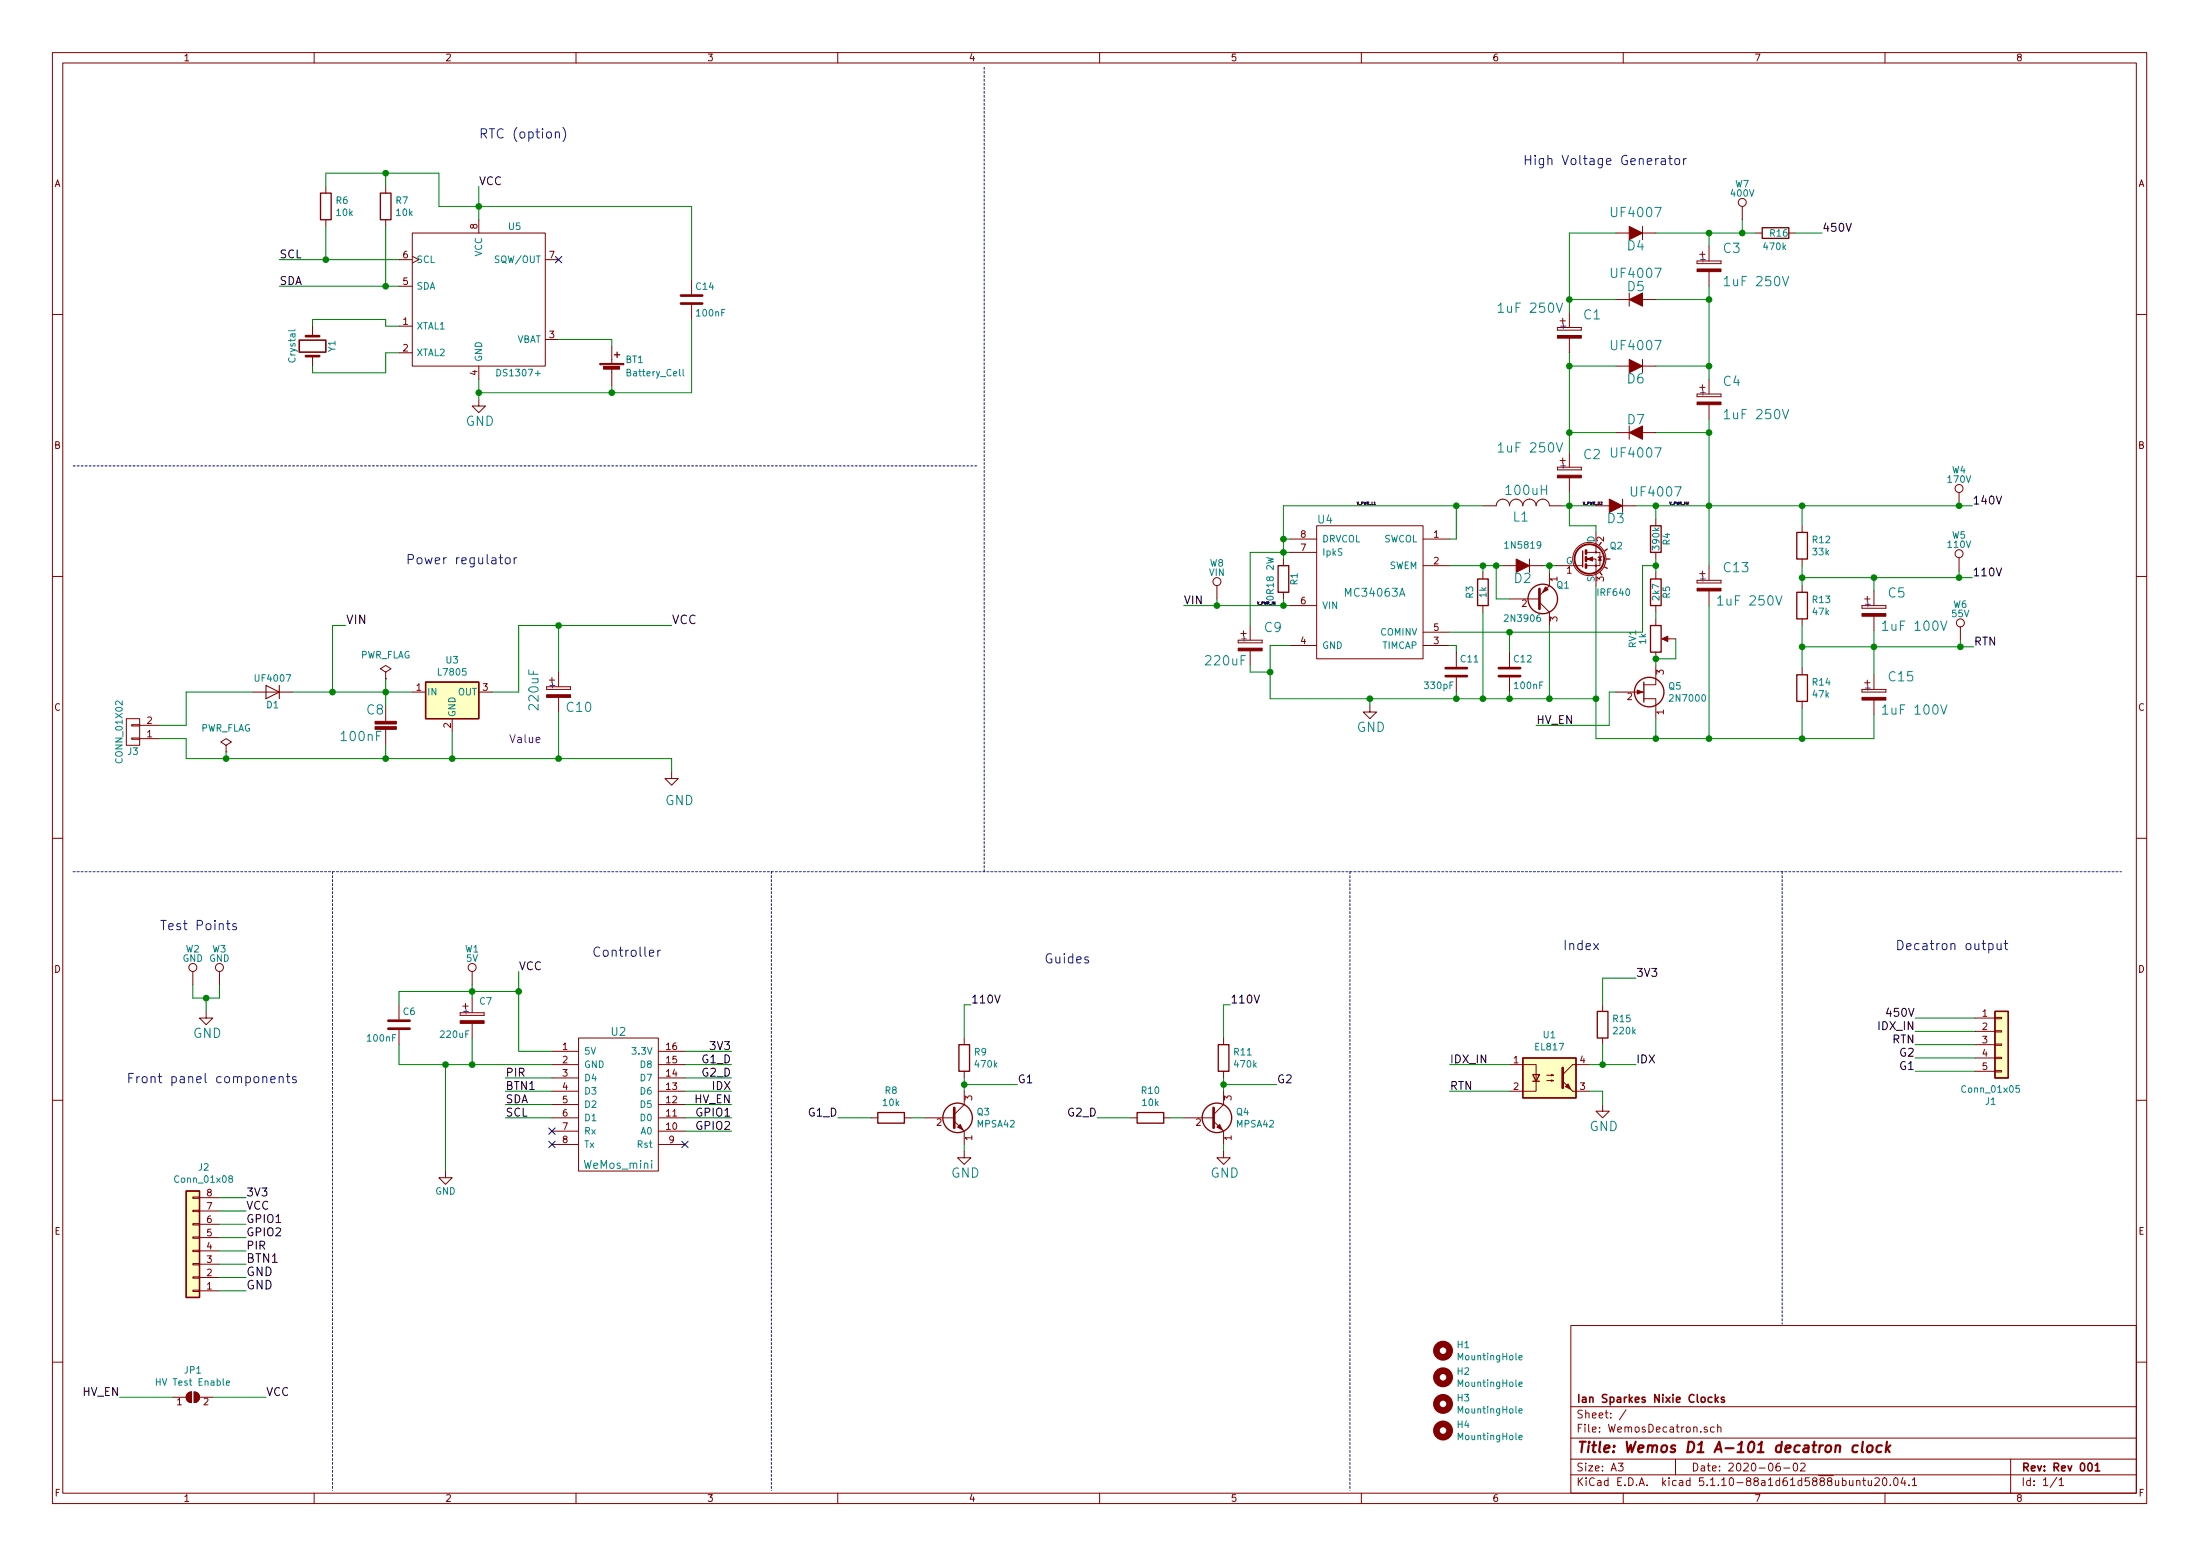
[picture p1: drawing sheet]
EESchema Schematic File Version 4
EELAYER 30 0
EELAYER END
$Descr A3 16535 11693
encoding utf-8
Sheet 1 1
Title "Wemos D1 A-101 decatron clock"
Date "2020-06-02"
Rev "Rev 001"
Comp "Ian Sparkes Nixie Clocks"
Comment1 ""
Comment2 ""
Comment3 ""
Comment4 ""
$EndDescr
Text Notes 3050 4250 0    70   ~ 0
Power regulator
$Comp
L WemosDecatron-rescue:RCL_C-EU050-024X044-4DigitIN12Main-rescue-4DigitIN12Main-rescue C8
U 1 1
P 2900 5500
F 0 "C8" H 2750 5300 70  0000 L BNN
F 1 "100nF" H 2550 5500 70  0000 L BNN
F 2 "NixieClockMaster:C025-024X044" H 2890 5290 70  0001 L TNN
F 3 "" H 2900 5500 60  0001 C CNN
	1    2900 5500
	1    0    0    1   
$EndComp
$Comp
L WemosDecatron-rescue:CP-4DigitIN12Main-rescue-4DigitIN12Main-rescue C10
U 1 1
P 4200 5200
F 0 "C10" H 4250 5050 70  0000 L BNN
F 1 "220uF" V 4050 5050 70  0000 L BNN
F 2 "NixieClockMaster:C_Radial_D6.3_L11.2_P2.5" H 4190 4990 70  0001 L TNN
F 3 "" H 4200 5200 60  0001 C CNN
F 4 "Value" H 3950 4850 60  0000 C CNN "Fieldname"
F 5 "+" V 4177 5216 50  0000 L BNN "Field5"
	1    4200 5200
	1    0    0    -1  
$EndComp
$Comp
L WemosDecatron-rescue:GND-power #GND01
U 1 1
P 5050 5800
F 0 "#GND01" H 4950 5700 70  0001 L BNN
F 1 "GND" H 5000 5550 70  0000 L BNN
F 2 "" H 5050 5800 60  0001 C CNN
F 3 "" H 5050 5800 60  0001 C CNN
	1    5050 5800
	1    0    0    -1  
$EndComp
Text Label 5050 4700 0    65   ~ 0
VCC
Text Label 2600 4700 0    65   ~ 0
VIN
$Comp
L WemosDecatron-rescue:PWR_FLAG-power #FLG02
U 1 1
P 2900 5100
F 0 "#FLG02" H 2900 5195 50  0001 C CNN
F 1 "PWR_FLAG" H 2900 5280 50  0000 C CNN
F 2 "" H 2900 5100 50  0000 C CNN
F 3 "" H 2900 5100 50  0000 C CNN
	1    2900 5100
	1    0    0    -1  
$EndComp
$Comp
L WemosDecatron-rescue:D-4DigitIN12Main-rescue-4DigitIN12Main-rescue D1
U 1 1
P 2050 5200
F 0 "D1" H 2050 5300 50  0000 C CNN
F 1 "UF4007" H 2050 5100 50  0000 C CNN
F 2 "NixieClockMaster:Diode_DO-41_SOD81_Vertical_AnodeUp" H 2050 5200 50  0001 C CNN
F 3 "" H 2050 5200 50  0000 C CNN
F 4 "Value" H 2050 5200 60  0001 C CNN "Fieldname"
	1    2050 5200
	-1   0    0    1   
$EndComp
Wire Wire Line
	1400 5700 1700 5700
Wire Wire Line
	3400 5700 3400 5500
Wire Wire Line
	2900 5600 2900 5700
Wire Wire Line
	4200 5350 4200 5700
Connection ~ 2900 5700
Connection ~ 3400 5700
Wire Wire Line
	3900 4700 4200 4700
Wire Wire Line
	3900 4700 3900 5200
Wire Wire Line
	3900 5200 3700 5200
Wire Wire Line
	4200 5050 4200 4700
Wire Wire Line
	2900 5100 2900 5200
Wire Wire Line
	2500 5200 2500 4700
Wire Wire Line
	2500 4700 2600 4700
Connection ~ 2500 5200
Connection ~ 2900 5200
Wire Wire Line
	5050 5700 5050 5800
Wire Wire Line
	1400 5200 1900 5200
Wire Wire Line
	2200 5200 2500 5200
Wire Wire Line
	1400 5200 1400 5450
Wire Wire Line
	1200 5550 1400 5550
Wire Wire Line
	1400 5550 1400 5700
$Comp
L WemosDecatron-rescue:CONN_01X02-4DigitIN12Main-rescue-4DigitIN12Main-rescue J3
U 1 1
P 1000 5500
F 0 "J3" H 1000 5650 50  0000 C CNN
F 1 "CONN_01X02" V 1100 5500 50  0000 C CNN
F 2 "NixieClockMaster:Header_MA02-1" H 1000 5500 50  0001 C CNN
F 3 "" H 1000 5500 50  0001 C CNN
	1    1000 5500
	-1   0    0    1   
$EndComp
Wire Wire Line
	1400 5450 1200 5450
$Comp
L WemosDecatron-rescue:FRAMES_FRAME_A_L-4DigitIN12Main-rescue-4DigitIN12Main-rescue #FRAME2
U 1 1
P 1550 8350
F 0 "#FRAME2" H 1600 8400 60  0001 C CNN
F 1 "~" H 1550 -33250 60  0001 C CNN
F 2 "" H 1550 -33250 60  0001 C CNN
F 3 "" H 1550 -33250 60  0001 C CNN
	1    1550 8350
	1    0    0    -1  
$EndComp
$Comp
L WemosDecatron-rescue:GND-power #GND04
U 1 1
P 1550 7600
F 0 "#GND04" H 1450 7500 70  0001 L BNN
F 1 "GND" H 1450 7400 70  0000 L BNN
F 2 "" H 1550 7600 60  0001 C CNN
F 3 "" H 1550 7600 60  0001 C CNN
	1    1550 7600
	1    0    0    -1  
$EndComp
Text Label 1850 9500 0    65   ~ 0
BTN1
Text Label 1850 9700 0    65   ~ 0
GND
$Comp
L WemosDecatron-rescue:TEST_1P-4DigitIN12Main-rescue-4DigitIN12Main-rescue W2
U 1 1
P 1450 7400
F 0 "W2" H 1450 7670 50  0000 C CNN
F 1 "GND" H 1450 7600 50  0000 C CNN
F 2 "NixieClockMaster:TESTPAD_P1-13" H 1650 7400 50  0001 C CNN
F 3 "" H 1650 7400 50  0000 C CNN
	1    1450 7400
	1    0    0    -1  
$EndComp
Wire Wire Line
	1650 9600 1850 9600
Wire Wire Line
	1450 7500 1550 7500
Wire Wire Line
	1650 9500 1850 9500
Wire Wire Line
	1450 7500 1450 7400
Wire Wire Line
	1650 9700 1850 9700
$Comp
L WemosDecatron-rescue:TEST_1P-4DigitIN12Main-rescue-4DigitIN12Main-rescue W4
U 1 1
P 14730 3800
F 0 "W4" H 14730 4070 50  0000 C CNN
F 1 "170V" H 14730 4000 50  0000 C CNN
F 2 "NixieClockMaster:TESTPAD_P1-13" H 14930 3800 50  0001 C CNN
F 3 "" H 14930 3800 50  0001 C CNN
	1    14730 3800
	1    0    0    -1  
$EndComp
$Comp
L WemosDecatron-rescue:TEST_1P-4DigitIN12Main-rescue-4DigitIN12Main-rescue W3
U 1 1
P 1650 7400
F 0 "W3" H 1650 7670 50  0000 C CNN
F 1 "GND" H 1650 7600 50  0000 C CNN
F 2 "NixieClockMaster:TESTPAD_P1-13" H 1850 7400 50  0001 C CNN
F 3 "" H 1850 7400 50  0000 C CNN
	1    1650 7400
	1    0    0    -1  
$EndComp
Wire Wire Line
	1650 7500 1650 7400
$Comp
L WemosDecatron-rescue:C-4DigitIN12Main-rescue-4DigitIN12Main-rescue C6
U 1 1
P 3000 7700
F 0 "C6" H 3025 7800 50  0000 L CNN
F 1 "100nF" H 2750 7600 50  0000 L CNN
F 2 "NixieClockMaster:C025-024X044" H 3038 7550 50  0001 C CNN
F 3 "" H 3000 7700 50  0001 C CNN
	1    3000 7700
	1    0    0    -1  
$EndComp
Text Notes 950  8150 0    70   ~ 0
Front panel components
$Comp
L WemosDecatron-rescue:WeMos_mini-4DigitIN12Main-rescue-4DigitIN12Main-rescue U2
U 1 1
P 4650 8250
F 0 "U2" H 4650 8750 60  0000 C CNN
F 1 "WeMos_mini" H 4650 7750 60  0000 C CNN
F 2 "NixieClockMaster:WeMos_D1_mini_board_flipped" H 5200 7550 60  0001 C CNN
F 3 "" H 5200 7550 60  0000 C CNN
	1    4650 8250
	1    0    0    -1  
$EndComp
Wire Wire Line
	4150 8400 3800 8400
Wire Wire Line
	4150 8300 3800 8300
Wire Wire Line
	3900 7900 4150 7900
Wire Wire Line
	3900 7300 3900 7450
Text Label 3900 7300 0    60   ~ 0
VCC
Wire Wire Line
	3000 8000 3350 8000
Wire Wire Line
	3350 8000 3350 8800
$Comp
L WemosDecatron-rescue:GND-power #PWR05
U 1 1
P 3350 8800
F 0 "#PWR05" H 3350 8550 50  0001 C CNN
F 1 "GND" H 3350 8650 50  0000 C CNN
F 2 "" H 3350 8800 50  0001 C CNN
F 3 "" H 3350 8800 50  0001 C CNN
	1    3350 8800
	1    0    0    -1  
$EndComp
Wire Wire Line
	5150 8500 5500 8500
Text Label 5500 8500 2    60   ~ 0
GPIO2
Text Label 3800 8200 0    60   ~ 0
BTN1
NoConn ~ 64050 34300
NoConn ~ 5150 8600
Text Label 3800 8100 0    60   ~ 0
PIR
Text Label 3800 8300 0    60   ~ 0
SDA
Text Label 3800 8400 0    60   ~ 0
SCL
Wire Wire Line
	1650 9400 1850 9400
Text Label 1850 9400 0    60   ~ 0
PIR
Wire Wire Line
	5150 8000 5500 8000
$Comp
L WemosDecatron-rescue:TEST_1P-4DigitIN12Main-rescue-4DigitIN12Main-rescue W1
U 1 1
P 3550 7400
F 0 "W1" H 3550 7670 50  0000 C CNN
F 1 "5V" H 3550 7600 50  0000 C CNN
F 2 "NixieClockMaster:TESTPAD_P1-13" H 3750 7400 50  0001 C CNN
F 3 "" H 3750 7400 50  0000 C CNN
	1    3550 7400
	1    0    0    -1  
$EndComp
$Comp
L WemosDecatron-rescue:MC34063A-4DigitIN12Main-rescue-4DigitIN12Main-rescue U4
U 1 1
P 10200 4450
F 0 "U4" H 9900 5000 60  0000 L CNN
F 1 "MC34063A" H 10100 4450 60  0000 L CNN
F 2 "NixieClockMaster:MC34063_DIL8" H 10200 3950 60  0001 C CNN
F 3 "" H 10200 3950 60  0000 C CNN
	1    10200 4450
	1    0    0    -1  
$EndComp
Wire Wire Line
	9700 4850 9550 4850
Wire Wire Line
	9550 4850 9550 5050
$Comp
L WemosDecatron-rescue:C-4DigitIN12Main-rescue-4DigitIN12Main-rescue C11
U 1 1
P 10950 5050
F 0 "C11" H 10975 5150 50  0000 L CNN
F 1 "330pF" H 10700 4950 50  0000 L CNN
F 2 "NixieClockMaster:C025-024X044" H 10988 4900 50  0001 C CNN
F 3 "" H 10950 5050 50  0000 C CNN
	1    10950 5050
	1    0    0    -1  
$EndComp
Wire Wire Line
	10900 4850 10950 4850
Wire Wire Line
	10950 4850 10950 4900
Wire Wire Line
	10950 5250 10950 5200
Wire Wire Line
	9700 4050 9650 4050
Wire Wire Line
	9650 3800 9650 4050
Wire Wire Line
	9400 4150 9650 4150
Wire Wire Line
	10900 4050 10950 4050
Wire Wire Line
	10950 4050 10950 3800
Wire Wire Line
	9650 3800 10950 3800
Connection ~ 9650 4050
$Comp
L WemosDecatron-rescue:R-4DigitIN12Main-rescue-4DigitIN12Main-rescue R1
U 1 1
P 9650 4350
F 0 "R1" V 9730 4350 50  0000 C CNN
F 1 "0R18 2W" V 9550 4350 50  0000 C CNN
F 2 "NixieClockMaster:R_2W" V 9580 4350 50  0001 C CNN
F 3 "" H 9650 4350 50  0000 C CNN
	1    9650 4350
	1    0    0    -1  
$EndComp
Connection ~ 9650 4150
Wire Wire Line
	9650 4500 9650 4550
Connection ~ 9650 4550
Wire Wire Line
	10300 5300 10300 5250
Wire Wire Line
	9550 5250 10300 5250
Connection ~ 10300 5250
Text Label 8900 4550 0    60   ~ 0
VIN
$Comp
L WemosDecatron-rescue:CP-4DigitIN12Main-rescue-4DigitIN12Main-rescue C9
U 1 1
P 9400 4850
F 0 "C9" H 9500 4950 70  0000 L BNN
F 1 "220uF" H 9050 4700 70  0000 L BNN
F 2 "NixieClockMaster:C_Radial_D6.3_L11.2_P2.5" H 9390 4640 70  0001 L TNN
F 3 "" H 9400 4850 60  0001 C CNN
F 4 "Value" H 9250 4550 60  0001 C CNN "Fieldname"
F 5 "+" V 9377 4866 50  0000 L BNN "Field5"
	1    9400 4850
	1    0    0    -1  
$EndComp
Wire Wire Line
	9400 4150 9400 4700
Wire Wire Line
	9400 5000 9400 5050
Wire Wire Line
	9400 5050 9550 5050
Connection ~ 9550 5050
$Comp
L WemosDecatron-rescue:R-4DigitIN12Main-rescue-4DigitIN12Main-rescue R3
U 1 1
P 11150 4450
F 0 "R3" V 11050 4450 50  0000 C CNN
F 1 "1k" V 11150 4450 50  0000 C CNN
F 2 "NixieClockMaster:R-0207_2V" V 11080 4450 50  0001 C CNN
F 3 "" H 11150 4450 50  0000 C CNN
	1    11150 4450
	1    0    0    -1  
$EndComp
Wire Wire Line
	11150 5250 11150 4600
Connection ~ 10950 5250
Wire Wire Line
	11150 4300 11150 4250
Wire Wire Line
	10900 4250 11150 4250
$Comp
L WemosDecatron-rescue:C-4DigitIN12Main-rescue-4DigitIN12Main-rescue C12
U 1 1
P 11350 5050
F 0 "C12" H 11375 5150 50  0000 L CNN
F 1 "100nF" H 11375 4950 50  0000 L CNN
F 2 "NixieClockMaster:C025-024X044" H 11388 4900 50  0001 C CNN
F 3 "" H 11350 5050 50  0000 C CNN
	1    11350 5050
	1    0    0    -1  
$EndComp
Wire Wire Line
	11350 5250 11350 5200
Connection ~ 11150 5250
$Comp
L WemosDecatron-rescue:R-4DigitIN12Main-rescue-4DigitIN12Main-rescue R5
U 1 1
P 12450 4450
F 0 "R5" V 12530 4450 50  0000 C CNN
F 1 "2k7" V 12450 4450 50  0000 C CNN
F 2 "NixieClockMaster:R-0207_2V" V 12380 4450 50  0001 C CNN
F 3 "" H 12450 4450 50  0000 C CNN
	1    12450 4450
	1    0    0    -1  
$EndComp
$Comp
L WemosDecatron-rescue:POT-4DigitIN12Main-rescue-4DigitIN12Main-rescue RV1
U 1 1
P 12450 4800
F 0 "RV1" V 12275 4800 50  0000 C CNN
F 1 "1k" V 12350 4800 50  0000 C CNN
F 2 "NixieClockMaster:Potentiometer_Trimmer_Bourns_3296X" H 12450 4800 50  0001 C CNN
F 3 "" H 12450 4800 50  0000 C CNN
	1    12450 4800
	1    0    0    -1  
$EndComp
Connection ~ 11350 5250
$Comp
L WemosDecatron-rescue:R-4DigitIN12Main-rescue-4DigitIN12Main-rescue R4
U 1 1
P 12450 4050
F 0 "R4" V 12530 4050 50  0000 C CNN
F 1 "390k" V 12450 4050 50  0000 C CNN
F 2 "NixieClockMaster:R-0207_2V" V 12380 4050 50  0001 C CNN
F 3 "" H 12450 4050 50  0000 C CNN
	1    12450 4050
	1    0    0    -1  
$EndComp
$Comp
L WemosDecatron-rescue:RCL_L-US6000-XXX-RC-4DigitIN12Main-rescue-4DigitIN12Main-rescue L1
U 1 1
P 11450 3800
F 0 "L1" V 11400 3750 70  0000 L BNN
F 1 "100uH" V 11600 3600 70  0000 L BNN
F 2 "NixieClockMaster:Inductor-100mH" H 11440 3590 70  0001 L TNN
F 3 "" H 11450 3800 60  0001 C CNN
	1    11450 3800
	0    -1   -1   0   
$EndComp
Connection ~ 10950 3800
$Comp
L WemosDecatron-rescue:D-RESCUE-KickstarterNixie-4DigitIN12-rescue-4DigitIN12Main-rescue D3
U 1 1
P 12150 3800
F 0 "D3" H 12150 3900 70  0000 C CNN
F 1 "UF4007" H 11850 3700 70  0000 C CNN
F 2 "NixieClockMaster:Diode_DO-41_1N4001" H 12150 3800 50  0001 C CNN
F 3 "" H 12150 3800 50  0000 C CNN
	1    12150 3800
	-1   0    0    1   
$EndComp
Wire Wire Line
	12850 3800 12850 4250
$Comp
L WemosDecatron-rescue:CP-4DigitIN12Main-rescue-4DigitIN12Main-rescue C13
U 1 1
P 12850 4400
F 0 "C13" H 12950 4500 70  0000 L BNN
F 1 "1uF 250V" H 12900 4250 70  0000 L BNN
F 2 "Capacitor_THT:CP_Radial_D5.0mm_P2.50mm" H 12840 4190 70  0001 L TNN
F 3 "" H 12850 4400 60  0001 C CNN
F 4 "Value" H 12700 4100 60  0001 C CNN "Fieldname"
F 5 "+" V 12827 4416 50  0000 L BNN "Field5"
	1    12850 4400
	1    0    0    -1  
$EndComp
$Comp
L WemosDecatron-rescue:D-RESCUE-KickstarterNixie-4DigitIN12-rescue-4DigitIN12Main-rescue D2
U 1 1
P 11450 4250
F 0 "D2" H 11450 4350 70  0000 C CNN
F 1 "1N5819" H 11450 4100 50  0000 C CNN
F 2 "NixieClockMaster:Diode_DO-41_SOD81_Vertical_AnodeUp" H 11450 4250 50  0001 C CNN
F 3 "" H 11450 4250 50  0000 C CNN
	1    11450 4250
	-1   0    0    1   
$EndComp
Connection ~ 11150 4250
$Comp
L WemosDecatron-rescue:Q_PNP_EBC-4DigitIN12Main-rescue-4DigitIN12Main-rescue Q1
U 1 1
P 11550 4500
F 0 "Q1" H 11700 4400 50  0000 L CNN
F 1 "2N3906" H 11300 4650 50  0000 L CNN
F 2 "NixieClockMaster:TO-92_inline_2N3906" H 11750 4600 50  0001 C CNN
F 3 "" H 11550 4500 50  0000 C CNN
	1    11550 4500
	1    0    0    1   
$EndComp
Wire Wire Line
	11600 4250 11650 4250
Wire Wire Line
	11650 4250 11650 4300
Wire Wire Line
	11250 4500 11350 4500
Wire Wire Line
	11250 4500 11250 4250
Connection ~ 11250 4250
Wire Wire Line
	10900 4750 11350 4750
Wire Wire Line
	11350 4750 11350 4900
Wire Wire Line
	11650 4700 11650 5250
Connection ~ 11650 5250
Connection ~ 11350 4750
Wire Wire Line
	11750 3800 11800 3800
$Comp
L WemosDecatron-rescue:IRF540N-RESCUE-DDIN18-4DigitIN12Main-rescue-4DigitIN12Main-rescue Q2
U 1 1
P 11900 4200
F 0 "Q2" H 12100 4300 50  0000 L CNN
F 1 "IRF640" H 12000 3950 50  0000 L CNN
F 2 "NixieClockMaster:TO-220-3_H" H 12150 4125 50  0001 L CIN
F 3 "" H 11900 4200 50  0000 L CNN
	1    11900 4200
	1    0    0    -1  
$EndComp
Connection ~ 11650 4250
Wire Wire Line
	12000 4000 12000 3950
Wire Wire Line
	12000 3950 11800 3950
Wire Wire Line
	11800 3950 11800 3800
Connection ~ 11800 3800
Wire Wire Line
	12000 4400 12000 5250
Connection ~ 12850 3800
Text Label 14830 3800 0    60   ~ 0
140V
Text Notes 11450 1250 0    70   ~ 0
High Voltage Generator
$Comp
L WemosDecatron-rescue:CP-4DigitIN12Main-rescue-4DigitIN12Main-rescue C7
U 1 1
P 3550 7650
F 0 "C7" H 3600 7750 50  0000 L BNN
F 1 "220uF" H 3300 7500 50  0000 L BNN
F 2 "NixieClockMaster:C_Radial_D6.3_L11.2_P2.5" H 3540 7440 70  0001 L TNN
F 3 "" H 3550 7650 60  0001 C CNN
F 4 "Value" H 3400 7350 60  0001 C CNN "Fieldname"
F 5 "+" V 3527 7666 50  0000 L BNN "Field5"
	1    3550 7650
	1    0    0    -1  
$EndComp
Wire Wire Line
	3550 7400 3550 7450
Wire Wire Line
	3000 7450 3550 7450
Connection ~ 3900 7450
Wire Wire Line
	3550 7800 3550 8000
Connection ~ 3550 8000
Wire Wire Line
	3000 8000 3000 7850
Connection ~ 3350 8000
Wire Wire Line
	3000 7550 3000 7450
Connection ~ 3550 7450
Wire Wire Line
	1550 7500 1550 7600
Connection ~ 1550 7500
Text Notes 4450 7200 0    70   ~ 0
Controller
Text Notes 1200 7000 0    70   ~ 0
Test Points
Text Label 9450 4550 0    20   ~ 0
V_PWR_IN
Text Label 10200 3800 0    20   ~ 0
V_PWR_L1
Text Label 11900 3800 0    20   ~ 0
V_PWR_D2
Text Label 12550 3800 0    20   ~ 0
V_PWR_HV
Wire Wire Line
	3800 8100 4150 8100
Wire Wire Line
	3800 8200 4150 8200
NoConn ~ 4150 8600
Text Label 5500 8000 2    60   ~ 0
G1_D
Text Notes 3600 1050 0    70   ~ 0
RTC (option)
$Comp
L WemosDecatron-rescue:DS1307+-4DigitIN12Main-rescue-4DigitIN12Main-rescue U5
U 1 1
P 3600 2250
F 0 "U5" H 3870 2800 50  0000 C CNN
F 1 "DS1307+" H 3900 1700 50  0000 C CNN
F 2 "NixieClockMaster:DS1307_DIL8" H 3600 2250 50  0001 C CNN
F 3 "" H 3600 2250 50  0001 C CNN
	1    3600 2250
	1    0    0    -1  
$EndComp
Wire Wire Line
	3600 1400 3600 1550
Text Label 3600 1400 0    60   ~ 0
VCC
$Comp
L WemosDecatron-rescue:GND-power #GND08
U 1 1
P 3600 3000
F 0 "#GND08" H 3500 2900 70  0001 L BNN
F 1 "GND" H 3500 2800 70  0000 L BNN
F 2 "" H 3600 3000 60  0001 C CNN
F 3 "" H 3600 3000 60  0001 C CNN
	1    3600 3000
	1    0    0    -1  
$EndComp
$Comp
L WemosDecatron-rescue:Battery_Cell-4DigitIN12Main-rescue-4DigitIN12Main-rescue BT1
U 1 1
P 4600 2800
F 0 "BT1" H 4700 2900 50  0000 L CNN
F 1 "Battery_Cell" H 4700 2800 50  0000 L CNN
F 2 "NixieClockMaster:CR1220-CoinCell" V 4600 2860 50  0001 C CNN
F 3 "" V 4600 2860 50  0001 C CNN
	1    4600 2800
	1    0    0    -1  
$EndComp
Wire Wire Line
	4600 2600 4600 2550
Wire Wire Line
	4600 2550 4200 2550
Wire Wire Line
	3600 2950 4600 2950
Wire Wire Line
	4600 2950 4600 2900
Connection ~ 3600 2950
$Comp
L WemosDecatron-rescue:Crystal-4DigitIN12Main-rescue-4DigitIN12Main-rescue Y1
U 1 1
P 2350 2600
F 0 "Y1" H 2350 2750 50  0000 C CNN
F 1 "Crystal" H 2350 2450 50  0000 C CNN
F 2 "NixieClockMaster:Crystal_DS10_d1.0mm_l4.3mm_Vertical" H 2350 2600 50  0001 C CNN
F 3 "" H 2350 2600 50  0001 C CNN
	1    2350 2600
	0    1    1    0   
$EndComp
Wire Wire Line
	2350 2450 2350 2400
Wire Wire Line
	2350 2400 2900 2400
Wire Wire Line
	2900 2400 2900 2450
Wire Wire Line
	2900 2450 3000 2450
Wire Wire Line
	2350 2750 2350 2800
Wire Wire Line
	2350 2800 2900 2800
Wire Wire Line
	2900 2800 2900 2650
Wire Wire Line
	2900 2650 3000 2650
Connection ~ 4600 2950
$Comp
L WemosDecatron-rescue:C-4DigitIN12Main-rescue-4DigitIN12Main-rescue C14
U 1 1
P 5200 2250
F 0 "C14" H 5225 2350 50  0000 L CNN
F 1 "100nF" H 5225 2150 50  0000 L CNN
F 2 "NixieClockMaster:C025-024X044" H 5238 2100 50  0001 C CNN
F 3 "" H 5200 2250 50  0001 C CNN
	1    5200 2250
	1    0    0    -1  
$EndComp
Wire Wire Line
	5200 2100 5200 1550
Wire Wire Line
	5200 1550 3600 1550
Connection ~ 3600 1550
Text Label 2100 1950 0    60   ~ 0
SCL
Text Label 2100 2150 0    60   ~ 0
SDA
NoConn ~ 4200 1950
Wire Wire Line
	5200 2950 5200 2400
Wire Wire Line
	3600 2850 3600 2950
Wire Notes Line
	550  6550 15950 6550
Wire Wire Line
	2900 5700 3400 5700
Wire Wire Line
	3400 5700 4200 5700
Wire Wire Line
	2500 5200 2900 5200
Wire Wire Line
	2900 5200 2900 5300
Wire Wire Line
	2900 5200 3100 5200
Wire Wire Line
	9650 4050 9650 4150
Wire Wire Line
	9650 4150 9700 4150
Wire Wire Line
	9650 4150 9650 4200
Wire Wire Line
	9650 4550 9700 4550
Wire Wire Line
	10300 5250 10950 5250
Wire Wire Line
	9550 5050 9550 5250
Wire Wire Line
	10950 5250 11150 5250
Wire Wire Line
	11150 5250 11350 5250
Wire Wire Line
	11350 5250 11650 5250
Wire Wire Line
	10950 3800 11150 3800
Wire Wire Line
	11150 4250 11250 4250
Wire Wire Line
	11250 4250 11300 4250
Wire Wire Line
	11650 5250 12000 5250
Wire Wire Line
	11350 4750 12350 4750
Wire Wire Line
	11650 4250 11700 4250
Wire Wire Line
	11800 3800 12000 3800
Wire Wire Line
	3900 7450 3900 7900
Wire Wire Line
	3550 8000 4150 8000
Wire Wire Line
	3350 8000 3550 8000
Wire Wire Line
	3550 7450 3550 7500
Wire Wire Line
	3550 7450 3900 7450
Wire Wire Line
	1550 7500 1650 7500
Wire Wire Line
	3600 2950 3600 3000
Wire Wire Line
	4600 2950 5200 2950
Wire Wire Line
	3600 1550 3600 1650
Connection ~ 4200 4700
Wire Wire Line
	5050 5700 4200 5700
Connection ~ 4200 5700
$Comp
L WemosDecatron-rescue:L7805-Regulator_Linear U3
U 1 1
P 3400 5200
F 0 "U3" H 3400 5442 50  0000 C CNN
F 1 "L7805" H 3400 5351 50  0000 C CNN
F 2 "NixieClockMaster:TO-220-3_H" H 3425 5050 50  0001 L CIN
F 3 "http://www.st.com/content/ccc/resource/technical/document/datasheet/41/4f/b3/b0/12/d4/47/88/CD00000444.pdf/files/CD00000444.pdf/jcr:content/translations/en.CD00000444.pdf" H 3400 5150 50  0001 C CNN
	1    3400 5200
	1    0    0    -1  
$EndComp
$Comp
L WemosDecatron-rescue:R-Device R6
U 1 1
P 2450 1550
F 0 "R6" H 2520 1596 50  0000 L CNN
F 1 "10k" H 2520 1505 50  0000 L CNN
F 2 "NixieClockMaster:R-0207_2V" V 2380 1550 50  0001 C CNN
F 3 "~" H 2450 1550 50  0001 C CNN
	1    2450 1550
	1    0    0    -1  
$EndComp
$Comp
L WemosDecatron-rescue:R-Device R7
U 1 1
P 2900 1550
F 0 "R7" H 2970 1596 50  0000 L CNN
F 1 "10k" H 2970 1505 50  0000 L CNN
F 2 "NixieClockMaster:R-0207_2V" V 2830 1550 50  0001 C CNN
F 3 "~" H 2900 1550 50  0001 C CNN
	1    2900 1550
	1    0    0    -1  
$EndComp
Wire Wire Line
	3600 1550 3300 1550
Wire Wire Line
	3300 1550 3300 1300
Wire Wire Line
	3300 1300 2900 1300
Wire Wire Line
	2450 1300 2450 1400
Wire Wire Line
	2900 1400 2900 1300
Connection ~ 2900 1300
Wire Wire Line
	2900 1300 2450 1300
Wire Wire Line
	2900 1700 2900 2150
Connection ~ 2900 2150
Wire Wire Line
	2900 2150 3000 2150
Wire Wire Line
	2450 1700 2450 1950
Connection ~ 2450 1950
Wire Wire Line
	2450 1950 3000 1950
Wire Wire Line
	2100 1950 2450 1950
Wire Wire Line
	2100 2150 2900 2150
NoConn ~ 4150 8500
Wire Wire Line
	5150 8100 5500 8100
Text Label 5500 8100 2    60   ~ 0
G2_D
Wire Wire Line
	5150 8200 5500 8200
Text Label 5500 8200 2    60   ~ 0
IDX
$Comp
L Connector_Generic:Conn_01x05 J1
U 1 1
P 15050 7850
F 0 "J1" H 14968 7425 50  0000 C CNN
F 1 "Conn_01x05" H 14968 7516 50  0000 C CNN
F 2 "NixieClockMaster:Header_MA05-1" H 15050 7850 50  0001 C CNN
F 3 "~" H 15050 7850 50  0001 C CNN
	1    15050 7850
	1    0    0    -1  
$EndComp
Wire Wire Line
	14850 8050 14400 8050
Wire Wire Line
	14850 7950 14400 7950
Wire Wire Line
	14850 7850 14400 7850
Wire Wire Line
	14850 7750 14400 7750
Wire Wire Line
	14850 7650 14400 7650
Text Label 14400 7650 2    60   ~ 0
450V
Text Label 14400 8050 2    60   ~ 0
G1
Text Label 14400 7950 2    60   ~ 0
G2
Text Label 14400 7850 2    60   ~ 0
RTN
Text Label 14400 7750 2    60   ~ 0
IDX_IN
$Comp
L WemosDecatron-rescue:R-Device R8
U 1 1
P 6700 8400
F 0 "R8" V 6493 8400 50  0000 C CNN
F 1 "10k" V 6584 8400 50  0000 C CNN
F 2 "NixieClockMaster:R-0207_2V" V 6630 8400 50  0001 C CNN
F 3 "~" H 6700 8400 50  0001 C CNN
	1    6700 8400
	0    1    1    0   
$EndComp
$Comp
L WemosDecatron-rescue:Q_NPN_EBC-Device Q3
U 1 1
P 7150 8400
F 0 "Q3" H 7341 8446 50  0000 L CNN
F 1 "MPSA42" H 7341 8355 50  0000 L CNN
F 2 "NixieClockMaster:TO-92_inline_MPSA42" H 7350 8500 50  0001 C CNN
F 3 "~" H 7150 8400 50  0001 C CNN
	1    7150 8400
	1    0    0    -1  
$EndComp
$Comp
L WemosDecatron-rescue:R-Device R9
U 1 1
P 7250 7950
F 0 "R9" H 7320 7996 50  0000 L CNN
F 1 "470k" H 7320 7905 50  0000 L CNN
F 2 "NixieClockMaster:R-0207_2V" V 7180 7950 50  0001 C CNN
F 3 "~" H 7250 7950 50  0001 C CNN
	1    7250 7950
	1    0    0    -1  
$EndComp
$Comp
L WemosDecatron-rescue:GND-power #GND02
U 1 1
P 7250 8650
F 0 "#GND02" H 7150 8550 70  0001 L BNN
F 1 "GND" H 7150 8450 70  0000 L BNN
F 2 "" H 7250 8650 60  0001 C CNN
F 3 "" H 7250 8650 60  0001 C CNN
	1    7250 8650
	1    0    0    -1  
$EndComp
Wire Wire Line
	7250 8600 7250 8650
Wire Wire Line
	7250 8100 7250 8150
Wire Wire Line
	6850 8400 6950 8400
Wire Wire Line
	7250 7800 7250 7550
Wire Wire Line
	7250 7550 7300 7550
Text Label 7300 7550 0    60   ~ 0
110V
Wire Wire Line
	7250 8150 7650 8150
Connection ~ 7250 8150
Wire Wire Line
	7250 8150 7250 8200
Text Label 7650 8150 0    60   ~ 0
G1
Text Label 6300 8400 2    60   ~ 0
G1_D
Wire Wire Line
	6300 8400 6550 8400
$Comp
L WemosDecatron-rescue:R-Device R10
U 1 1
P 8650 8400
F 0 "R10" V 8443 8400 50  0000 C CNN
F 1 "10k" V 8534 8400 50  0000 C CNN
F 2 "NixieClockMaster:R-0207_2V" V 8580 8400 50  0001 C CNN
F 3 "~" H 8650 8400 50  0001 C CNN
	1    8650 8400
	0    1    1    0   
$EndComp
$Comp
L WemosDecatron-rescue:Q_NPN_EBC-Device Q4
U 1 1
P 9100 8400
F 0 "Q4" H 9291 8446 50  0000 L CNN
F 1 "MPSA42" H 9291 8355 50  0000 L CNN
F 2 "NixieClockMaster:TO-92_inline_MPSA42" H 9300 8500 50  0001 C CNN
F 3 "~" H 9100 8400 50  0001 C CNN
	1    9100 8400
	1    0    0    -1  
$EndComp
$Comp
L WemosDecatron-rescue:R-Device R11
U 1 1
P 9200 7950
F 0 "R11" H 9270 7996 50  0000 L CNN
F 1 "470k" H 9270 7905 50  0000 L CNN
F 2 "NixieClockMaster:R-0207_2V" V 9130 7950 50  0001 C CNN
F 3 "~" H 9200 7950 50  0001 C CNN
	1    9200 7950
	1    0    0    -1  
$EndComp
$Comp
L WemosDecatron-rescue:GND-power #GND0101
U 1 1
P 9200 8650
F 0 "#GND0101" H 9100 8550 70  0001 L BNN
F 1 "GND" H 9100 8450 70  0000 L BNN
F 2 "" H 9200 8650 60  0001 C CNN
F 3 "" H 9200 8650 60  0001 C CNN
	1    9200 8650
	1    0    0    -1  
$EndComp
Wire Wire Line
	9200 8600 9200 8650
Wire Wire Line
	9200 8100 9200 8150
Wire Wire Line
	8800 8400 8900 8400
Wire Wire Line
	9200 7800 9200 7550
Wire Wire Line
	9200 7550 9250 7550
Text Label 9250 7550 0    60   ~ 0
110V
Wire Wire Line
	9200 8150 9600 8150
Connection ~ 9200 8150
Wire Wire Line
	9200 8150 9200 8200
Text Label 9600 8150 0    60   ~ 0
G2
Text Label 8250 8400 2    60   ~ 0
G2_D
Wire Wire Line
	8250 8400 8500 8400
$Comp
L WemosDecatron-rescue:D-RESCUE-KickstarterNixie-4DigitIN12-rescue-4DigitIN12Main-rescue D7
U 1 1
P 12300 3250
F 0 "D7" H 12300 3350 70  0000 C CNN
F 1 "UF4007" H 12300 3100 70  0000 C CNN
F 2 "NixieClockMaster:Diode_DO-41_1N4001" H 12300 3250 50  0001 C CNN
F 3 "" H 12300 3250 50  0000 C CNN
	1    12300 3250
	1    0    0    -1  
$EndComp
$Comp
L WemosDecatron-rescue:CP-4DigitIN12Main-rescue-4DigitIN12Main-rescue C2
U 1 1
P 11800 3550
F 0 "C2" H 11900 3650 70  0000 L BNN
F 1 "1uF 250V" H 11250 3700 70  0000 L BNN
F 2 "Capacitors_THT:CP_Radial_D5.0mm_P2.50mm" H 11790 3340 70  0001 L TNN
F 3 "" H 11800 3550 60  0001 C CNN
F 4 "Value" H 11650 3250 60  0001 C CNN "Fieldname"
F 5 "+" V 11777 3566 50  0000 L BNN "Field5"
	1    11800 3550
	1    0    0    -1  
$EndComp
Wire Wire Line
	11800 3700 11800 3800
Wire Wire Line
	11800 3400 11800 3250
$Comp
L WemosDecatron-rescue:CP-4DigitIN12Main-rescue-4DigitIN12Main-rescue C4
U 1 1
P 12850 3000
F 0 "C4" H 12950 3100 70  0000 L BNN
F 1 "1uF 250V" H 12950 2850 70  0000 L BNN
F 2 "Capacitors_THT:CP_Radial_D5.0mm_P2.50mm" H 12840 2790 70  0001 L TNN
F 3 "" H 12850 3000 60  0001 C CNN
F 4 "Value" H 12700 2700 60  0001 C CNN "Fieldname"
F 5 "+" V 12827 3016 50  0000 L BNN "Field5"
	1    12850 3000
	1    0    0    -1  
$EndComp
Wire Wire Line
	12850 3150 12850 3250
Wire Wire Line
	12450 3250 12850 3250
Connection ~ 12850 3250
Wire Wire Line
	12850 3250 12850 3800
Wire Wire Line
	12150 3250 11800 3250
Wire Wire Line
	11800 3250 11800 2750
Wire Wire Line
	11800 2750 12150 2750
Connection ~ 11800 3250
$Comp
L WemosDecatron-rescue:D-RESCUE-KickstarterNixie-4DigitIN12-rescue-4DigitIN12Main-rescue D6
U 1 1
P 12300 2750
F 0 "D6" H 12300 2850 70  0000 C CNN
F 1 "UF4007" H 12300 2600 70  0000 C CNN
F 2 "NixieClockMaster:Diode_DO-41_1N4001" H 12300 2750 50  0001 C CNN
F 3 "" H 12300 2750 50  0000 C CNN
	1    12300 2750
	-1   0    0    1   
$EndComp
Wire Wire Line
	12450 2750 12850 2750
Wire Wire Line
	12850 2750 12850 2850
$Comp
L WemosDecatron-rescue:CP-4DigitIN12Main-rescue-4DigitIN12Main-rescue C1
U 1 1
P 11800 2500
F 0 "C1" H 11900 2600 70  0000 L BNN
F 1 "1uF 250V" H 11250 2650 70  0000 L BNN
F 2 "Capacitors_THT:CP_Radial_D5.0mm_P2.50mm" H 11790 2290 70  0001 L TNN
F 3 "" H 11800 2500 60  0001 C CNN
F 4 "Value" H 11650 2200 60  0001 C CNN "Fieldname"
F 5 "+" V 11777 2516 50  0000 L BNN "Field5"
	1    11800 2500
	1    0    0    -1  
$EndComp
Wire Wire Line
	11800 2650 11800 2750
Wire Wire Line
	11800 2250 11800 2350
Connection ~ 11800 2750
$Comp
L WemosDecatron-rescue:D-RESCUE-KickstarterNixie-4DigitIN12-rescue-4DigitIN12Main-rescue D5
U 1 1
P 12300 2250
F 0 "D5" H 12300 2350 70  0000 C CNN
F 1 "UF4007" H 12300 2450 70  0000 C CNN
F 2 "NixieClockMaster:Diode_DO-41_1N4001" H 12300 2250 50  0001 C CNN
F 3 "" H 12300 2250 50  0000 C CNN
	1    12300 2250
	1    0    0    -1  
$EndComp
Wire Wire Line
	11800 2250 12150 2250
Wire Wire Line
	12450 2250 12850 2250
Wire Wire Line
	12850 2250 12850 2750
Connection ~ 12850 2750
$Comp
L WemosDecatron-rescue:CP-4DigitIN12Main-rescue-4DigitIN12Main-rescue C3
U 1 1
P 12850 2000
F 0 "C3" H 12950 2100 70  0000 L BNN
F 1 "1uF 250V" H 12950 1850 70  0000 L BNN
F 2 "Capacitors_THT:CP_Radial_D5.0mm_P2.50mm" H 12840 1790 70  0001 L TNN
F 3 "" H 12850 2000 60  0001 C CNN
F 4 "Value" H 12700 1700 60  0001 C CNN "Fieldname"
F 5 "+" V 12827 2016 50  0000 L BNN "Field5"
	1    12850 2000
	1    0    0    -1  
$EndComp
Wire Wire Line
	12850 2150 12850 2250
Wire Wire Line
	11800 1750 12150 1750
$Comp
L WemosDecatron-rescue:D-RESCUE-KickstarterNixie-4DigitIN12-rescue-4DigitIN12Main-rescue D4
U 1 1
P 12300 1750
F 0 "D4" H 12300 1850 70  0000 C CNN
F 1 "UF4007" H 12300 1600 70  0000 C CNN
F 2 "NixieClockMaster:Diode_DO-41_1N4001" H 12300 1750 50  0001 C CNN
F 3 "" H 12300 1750 50  0000 C CNN
	1    12300 1750
	-1   0    0    1   
$EndComp
Wire Wire Line
	12450 1750 12850 1750
Wire Wire Line
	12850 1750 12850 1850
Connection ~ 12850 2250
Wire Wire Line
	11800 1750 11800 2250
Connection ~ 11800 2250
Wire Wire Line
	12850 1750 13100 1750
Connection ~ 12850 1750
Text Label 13700 1750 0    60   ~ 0
450V
$Comp
L WemosDecatron-rescue:PWR_FLAG-power #FLG0101
U 1 1
P 1700 5650
F 0 "#FLG0101" H 1700 5745 50  0001 C CNN
F 1 "PWR_FLAG" H 1700 5830 50  0000 C CNN
F 2 "" H 1700 5650 50  0000 C CNN
F 3 "" H 1700 5650 50  0000 C CNN
	1    1700 5650
	1    0    0    -1  
$EndComp
Wire Wire Line
	1700 5650 1700 5700
Connection ~ 1700 5700
Wire Wire Line
	1700 5700 2900 5700
$Comp
L WemosDecatron-rescue:R-Device R12
U 1 1
P 13550 4100
F 0 "R12" H 13620 4146 50  0000 L CNN
F 1 "33k" H 13620 4055 50  0000 L CNN
F 2 "NixieClockMaster:R-0207_2V" V 13480 4100 50  0001 C CNN
F 3 "~" H 13550 4100 50  0001 C CNN
	1    13550 4100
	1    0    0    -1  
$EndComp
Connection ~ 14730 3800
Wire Wire Line
	14730 3800 14830 3800
Wire Wire Line
	13550 3950 13550 3800
$Comp
L WemosDecatron-rescue:R-Device R13
U 1 1
P 13550 4550
F 0 "R13" H 13620 4596 50  0000 L CNN
F 1 "47k" H 13620 4505 50  0000 L CNN
F 2 "NixieClockMaster:R-0207_2V" V 13480 4550 50  0001 C CNN
F 3 "~" H 13550 4550 50  0001 C CNN
	1    13550 4550
	1    0    0    -1  
$EndComp
$Comp
L WemosDecatron-rescue:R-Device R14
U 1 1
P 13550 5170
F 0 "R14" H 13620 5216 50  0000 L CNN
F 1 "47k" H 13620 5125 50  0000 L CNN
F 2 "NixieClockMaster:R-0207_2V" V 13480 5170 50  0001 C CNN
F 3 "~" H 13550 5170 50  0001 C CNN
	1    13550 5170
	1    0    0    -1  
$EndComp
Text Label 14830 4340 0    60   ~ 0
110V
$Comp
L WemosDecatron-rescue:TEST_1P-4DigitIN12Main-rescue-4DigitIN12Main-rescue W5
U 1 1
P 14730 4290
F 0 "W5" H 14730 4560 50  0000 C CNN
F 1 "110V" H 14730 4490 50  0000 C CNN
F 2 "NixieClockMaster:TESTPAD_P1-13" H 14930 4290 50  0001 C CNN
F 3 "" H 14930 4290 50  0001 C CNN
	1    14730 4290
	1    0    0    -1  
$EndComp
Wire Wire Line
	14730 4290 14730 4340
Connection ~ 14730 4340
Wire Wire Line
	14730 4340 14830 4340
Text Label 14840 4860 0    60   ~ 0
RTN
$Comp
L WemosDecatron-rescue:TEST_1P-4DigitIN12Main-rescue-4DigitIN12Main-rescue W6
U 1 1
P 14740 4810
F 0 "W6" H 14740 5080 50  0000 C CNN
F 1 "55V" H 14740 5010 50  0000 C CNN
F 2 "NixieClockMaster:TESTPAD_P1-13" H 14940 4810 50  0001 C CNN
F 3 "" H 14940 4810 50  0001 C CNN
	1    14740 4810
	1    0    0    -1  
$EndComp
Wire Wire Line
	14740 4810 14740 4860
Connection ~ 14740 4860
Wire Wire Line
	14740 4860 14840 4860
Wire Notes Line
	7400 6550 7400 500 
Text Notes 7850 7250 0    70   ~ 0
Guides
Wire Notes Line
	550  3500 7350 3500
Text Notes 11750 7150 0    70   ~ 0
Index
$Comp
L WemosDecatron-rescue:EL817-Isolator U1
U 1 1
P 11650 8100
F 0 "U1" H 11650 8425 50  0000 C CNN
F 1 "EL817" H 11650 8334 50  0000 C CNN
F 2 "NixieClockMaster:optocoupler-DIL04" H 11450 7900 50  0001 L CIN
F 3 "http://www.everlight.com/file/ProductFile/EL817.pdf" H 11650 8100 50  0001 L CNN
	1    11650 8100
	1    0    0    -1  
$EndComp
Wire Wire Line
	11350 8200 10900 8200
Text Label 10900 8200 0    60   ~ 0
RTN
Text Label 10900 8000 0    60   ~ 0
IDX_IN
Wire Wire Line
	10900 8000 11350 8000
$Comp
L WemosDecatron-rescue:GND-power #GND03
U 1 1
P 12050 8300
F 0 "#GND03" H 11950 8200 70  0001 L BNN
F 1 "GND" H 11950 8100 70  0000 L BNN
F 2 "" H 12050 8300 60  0001 C CNN
F 3 "" H 12050 8300 60  0001 C CNN
	1    12050 8300
	1    0    0    -1  
$EndComp
Wire Wire Line
	11950 8200 12050 8200
Wire Wire Line
	12050 8200 12050 8300
$Comp
L WemosDecatron-rescue:R-Device R15
U 1 1
P 12050 7700
F 0 "R15" H 12120 7746 50  0000 L CNN
F 1 "220k" H 12120 7655 50  0000 L CNN
F 2 "NixieClockMaster:R-0207_2V" V 11980 7700 50  0001 C CNN
F 3 "~" H 12050 7700 50  0001 C CNN
	1    12050 7700
	1    0    0    -1  
$EndComp
Wire Wire Line
	11950 8000 12050 8000
Wire Wire Line
	12050 8000 12050 7850
Wire Wire Line
	12050 7550 12050 7350
Wire Wire Line
	12050 7350 12300 7350
Wire Wire Line
	12050 8000 12300 8000
Connection ~ 12050 8000
Text Label 12300 8000 0    60   ~ 0
IDX
Text Label 12300 7350 0    60   ~ 0
3V3
Wire Wire Line
	5150 7900 5500 7900
Text Label 5500 7900 2    60   ~ 0
3V3
Text Notes 14250 7150 0    70   ~ 0
Decatron output
Wire Notes Line
	10150 6550 10150 11200
Wire Notes Line
	5800 6550 5800 11200
Wire Notes Line
	2500 6550 2500 11200
Wire Notes Line
	13400 6550 13400 9950
$Comp
L Mechanical:MountingHole H1
U 1 1
P 10850 10150
F 0 "H1" H 10950 10196 50  0000 L CNN
F 1 "MountingHole" H 10950 10105 50  0000 L CNN
F 2 "NixieClockMaster:MountingHole_3.2mm_M3" H 10850 10150 50  0001 C CNN
F 3 "~" H 10850 10150 50  0001 C CNN
	1    10850 10150
	1    0    0    -1  
$EndComp
$Comp
L Mechanical:MountingHole H2
U 1 1
P 10850 10350
F 0 "H2" H 10950 10396 50  0000 L CNN
F 1 "MountingHole" H 10950 10305 50  0000 L CNN
F 2 "NixieClockMaster:MountingHole_3.2mm_M3" H 10850 10350 50  0001 C CNN
F 3 "~" H 10850 10350 50  0001 C CNN
	1    10850 10350
	1    0    0    -1  
$EndComp
$Comp
L Mechanical:MountingHole H3
U 1 1
P 10850 10550
F 0 "H3" H 10950 10596 50  0000 L CNN
F 1 "MountingHole" H 10950 10505 50  0000 L CNN
F 2 "NixieClockMaster:MountingHole_3.2mm_M3" H 10850 10550 50  0001 C CNN
F 3 "~" H 10850 10550 50  0001 C CNN
	1    10850 10550
	1    0    0    -1  
$EndComp
$Comp
L Mechanical:MountingHole H4
U 1 1
P 10850 10750
F 0 "H4" H 10950 10796 50  0000 L CNN
F 1 "MountingHole" H 10950 10705 50  0000 L CNN
F 2 "NixieClockMaster:MountingHole_3.2mm_M3" H 10850 10750 50  0001 C CNN
F 3 "~" H 10850 10750 50  0001 C CNN
	1    10850 10750
	1    0    0    -1  
$EndComp
$Comp
L WemosDecatron-rescue:TEST_1P-4DigitIN12Main-rescue-4DigitIN12Main-rescue W7
U 1 1
P 13100 1650
F 0 "W7" H 13100 1920 50  0000 C CNN
F 1 "400V" H 13100 1850 50  0000 C CNN
F 2 "NixieClockMaster:TESTPAD_P1-13" H 13300 1650 50  0001 C CNN
F 3 "" H 13300 1650 50  0001 C CNN
	1    13100 1650
	1    0    0    -1  
$EndComp
Wire Wire Line
	13100 1650 13100 1750
Wire Wire Line
	1650 9300 1850 9300
Text Label 1850 9300 0    60   ~ 0
GPIO2
$Comp
L Connector_Generic:Conn_01x08 J2
U 1 1
P 1450 9400
F 0 "J2" H 1368 8775 50  0000 C CNN
F 1 "Conn_01x08" H 1368 8866 50  0000 C CNN
F 2 "NixieClockMaster:Header_MA08-1" H 1450 9400 50  0001 C CNN
F 3 "~" H 1450 9400 50  0001 C CNN
	1    1450 9400
	-1   0    0    1   
$EndComp
Wire Wire Line
	1650 9200 1850 9200
Wire Wire Line
	1650 9100 1850 9100
Text Label 1850 9100 0    60   ~ 0
VCC
Text Label 1850 9000 0    60   ~ 0
3V3
Wire Wire Line
	5150 8300 5500 8300
Text Label 5500 8400 2    60   ~ 0
GPIO1
Wire Wire Line
	1650 9000 1850 9000
Text Label 1850 9200 0    60   ~ 0
GPIO1
Wire Wire Line
	5150 8400 5500 8400
Text Label 5500 8300 2    60   ~ 0
HV_EN
$Comp
L WemosDecatron-rescue:TEST_1P-4DigitIN12Main-rescue-4DigitIN12Main-rescue W8
U 1 1
P 9150 4500
F 0 "W8" H 9150 4770 50  0000 C CNN
F 1 "VIN" H 9150 4700 50  0000 C CNN
F 2 "NixieClockMaster:TESTPAD_P1-13" H 9350 4500 50  0001 C CNN
F 3 "" H 9350 4500 50  0001 C CNN
	1    9150 4500
	1    0    0    -1  
$EndComp
Wire Wire Line
	8900 4550 9150 4550
Wire Wire Line
	9150 4500 9150 4550
Connection ~ 9150 4550
Wire Wire Line
	9150 4550 9650 4550
$Comp
L WemosDecatron-rescue:R-Device R16
U 1 1
P 13350 1750
F 0 "R16" V 13350 1700 50  0000 L CNN
F 1 "470k" V 13450 1650 50  0000 L CNN
F 2 "NixieClockMaster:R-0207_2V" V 13280 1750 50  0001 C CNN
F 3 "~" H 13350 1750 50  0001 C CNN
	1    13350 1750
	0    1    1    0   
$EndComp
Wire Wire Line
	12300 3800 12450 3800
Wire Wire Line
	12450 4200 12450 4250
Wire Wire Line
	12450 4250 12350 4250
Wire Wire Line
	12350 4250 12350 4750
Connection ~ 12450 4250
Wire Wire Line
	12450 4250 12450 4300
Wire Wire Line
	12600 4800 12600 4950
Wire Wire Line
	12600 4950 12450 4950
Wire Wire Line
	12450 4600 12450 4650
$Comp
L WemosDecatron-rescue:Q_NJFET_SGD-Device Q5
U 1 1
P 12350 5200
F 0 "Q5" H 12541 5246 50  0000 L CNN
F 1 "2N7000" H 12541 5155 50  0000 L CNN
F 2 "NixieClockMaster:TO-92_inline_2N7000" H 12550 5300 50  0001 C CNN
F 3 "~" H 12350 5200 50  0001 C CNN
	1    12350 5200
	1    0    0    -1  
$EndComp
Wire Wire Line
	12450 5000 12450 4950
Connection ~ 12450 4950
Wire Wire Line
	12450 5400 12450 5550
Wire Wire Line
	12450 5550 12000 5550
Wire Wire Line
	12000 5550 12000 5250
Connection ~ 12000 5250
Wire Wire Line
	12450 5550 12850 5550
Wire Wire Line
	12850 4550 12850 5550
Connection ~ 12450 5550
Wire Wire Line
	12850 5550 13550 5550
Wire Wire Line
	13550 5320 13550 5550
Connection ~ 12850 5550
$Comp
L WemosDecatron-rescue:GND-power #GND07
U 1 1
P 10300 5300
F 0 "#GND07" H 10200 5200 70  0001 L BNN
F 1 "GND" H 10200 5100 70  0000 L BNN
F 2 "" H 10300 5300 60  0001 C CNN
F 3 "" H 10300 5300 60  0001 C CNN
	1    10300 5300
	1    0    0    -1  
$EndComp
Wire Wire Line
	12150 5200 12100 5200
Wire Wire Line
	12100 5200 12100 5450
Text Label 11550 5450 0    60   ~ 0
HV_EN
Wire Wire Line
	11550 5450 12100 5450
Text Label 1850 9600 0    65   ~ 0
GND
Wire Wire Line
	12450 3900 12450 3800
Connection ~ 12450 3800
Wire Wire Line
	12450 3800 12850 3800
Wire Wire Line
	13100 1750 13200 1750
Connection ~ 13100 1750
Wire Wire Line
	13500 1750 13700 1750
$Comp
L WemosDecatron-rescue:SolderJumper_2_Open-Jumper JP1
U 1 1
P 1450 10500
F 0 "JP1" H 1450 10705 50  0000 C CNN
F 1 "HV Test Enable" H 1450 10614 50  0000 C CNN
F 2 "NixieClockMaster:SOLDER-JUMPER" H 1450 10500 50  0001 C CNN
F 3 "~" H 1450 10500 50  0001 C CNN
	1    1450 10500
	1    0    0    -1  
$EndComp
Wire Wire Line
	1600 10500 2000 10500
Wire Wire Line
	1300 10500 900  10500
Text Label 2000 10500 0    60   ~ 0
VCC
Text Label 900  10500 2    60   ~ 0
HV_EN
Wire Wire Line
	4200 4700 5050 4700
Wire Wire Line
	13550 4250 13550 4340
Connection ~ 13550 5550
Wire Wire Line
	13550 4700 13550 4860
Connection ~ 13550 4860
Wire Wire Line
	13550 4860 13550 5020
Wire Wire Line
	13550 4860 14090 4860
Wire Wire Line
	13550 4340 14090 4340
Connection ~ 13550 4340
Wire Wire Line
	13550 4340 13550 4400
Wire Wire Line
	13550 5550 14090 5550
$Comp
L WemosDecatron-rescue:CP-4DigitIN12Main-rescue-4DigitIN12Main-rescue C15
U 1 1
P 14090 5220
F 0 "C15" H 14190 5320 70  0000 L BNN
F 1 "1uF 100V" H 14140 5070 70  0000 L BNN
F 2 "Capacitor_THT:CP_Radial_D5.0mm_P2.50mm" H 14080 5010 70  0001 L TNN
F 3 "" H 14090 5220 60  0001 C CNN
F 4 "Value" H 13940 4920 60  0001 C CNN "Fieldname"
F 5 "+" V 14067 5236 50  0000 L BNN "Field5"
	1    14090 5220
	1    0    0    -1  
$EndComp
Wire Wire Line
	14090 5070 14090 4860
Connection ~ 14090 4860
Wire Wire Line
	14090 5370 14090 5550
$Comp
L WemosDecatron-rescue:CP-4DigitIN12Main-rescue-4DigitIN12Main-rescue C5
U 1 1
P 14090 4590
F 0 "C5" H 14190 4690 70  0000 L BNN
F 1 "1uF 100V" H 14140 4440 70  0000 L BNN
F 2 "Capacitor_THT:CP_Radial_D5.0mm_P2.50mm" H 14080 4380 70  0001 L TNN
F 3 "" H 14090 4590 60  0001 C CNN
F 4 "Value" H 13940 4290 60  0001 C CNN "Fieldname"
F 5 "+" V 14067 4606 50  0000 L BNN "Field5"
	1    14090 4590
	1    0    0    -1  
$EndComp
Wire Wire Line
	14090 4740 14090 4860
Wire Wire Line
	14090 4440 14090 4340
Wire Wire Line
	13550 3800 14730 3800
Connection ~ 13550 3800
Wire Wire Line
	14090 4340 14730 4340
Connection ~ 14090 4340
Wire Wire Line
	14090 4860 14740 4860
Wire Wire Line
	12850 3800 13550 3800
$EndSCHEMATC
